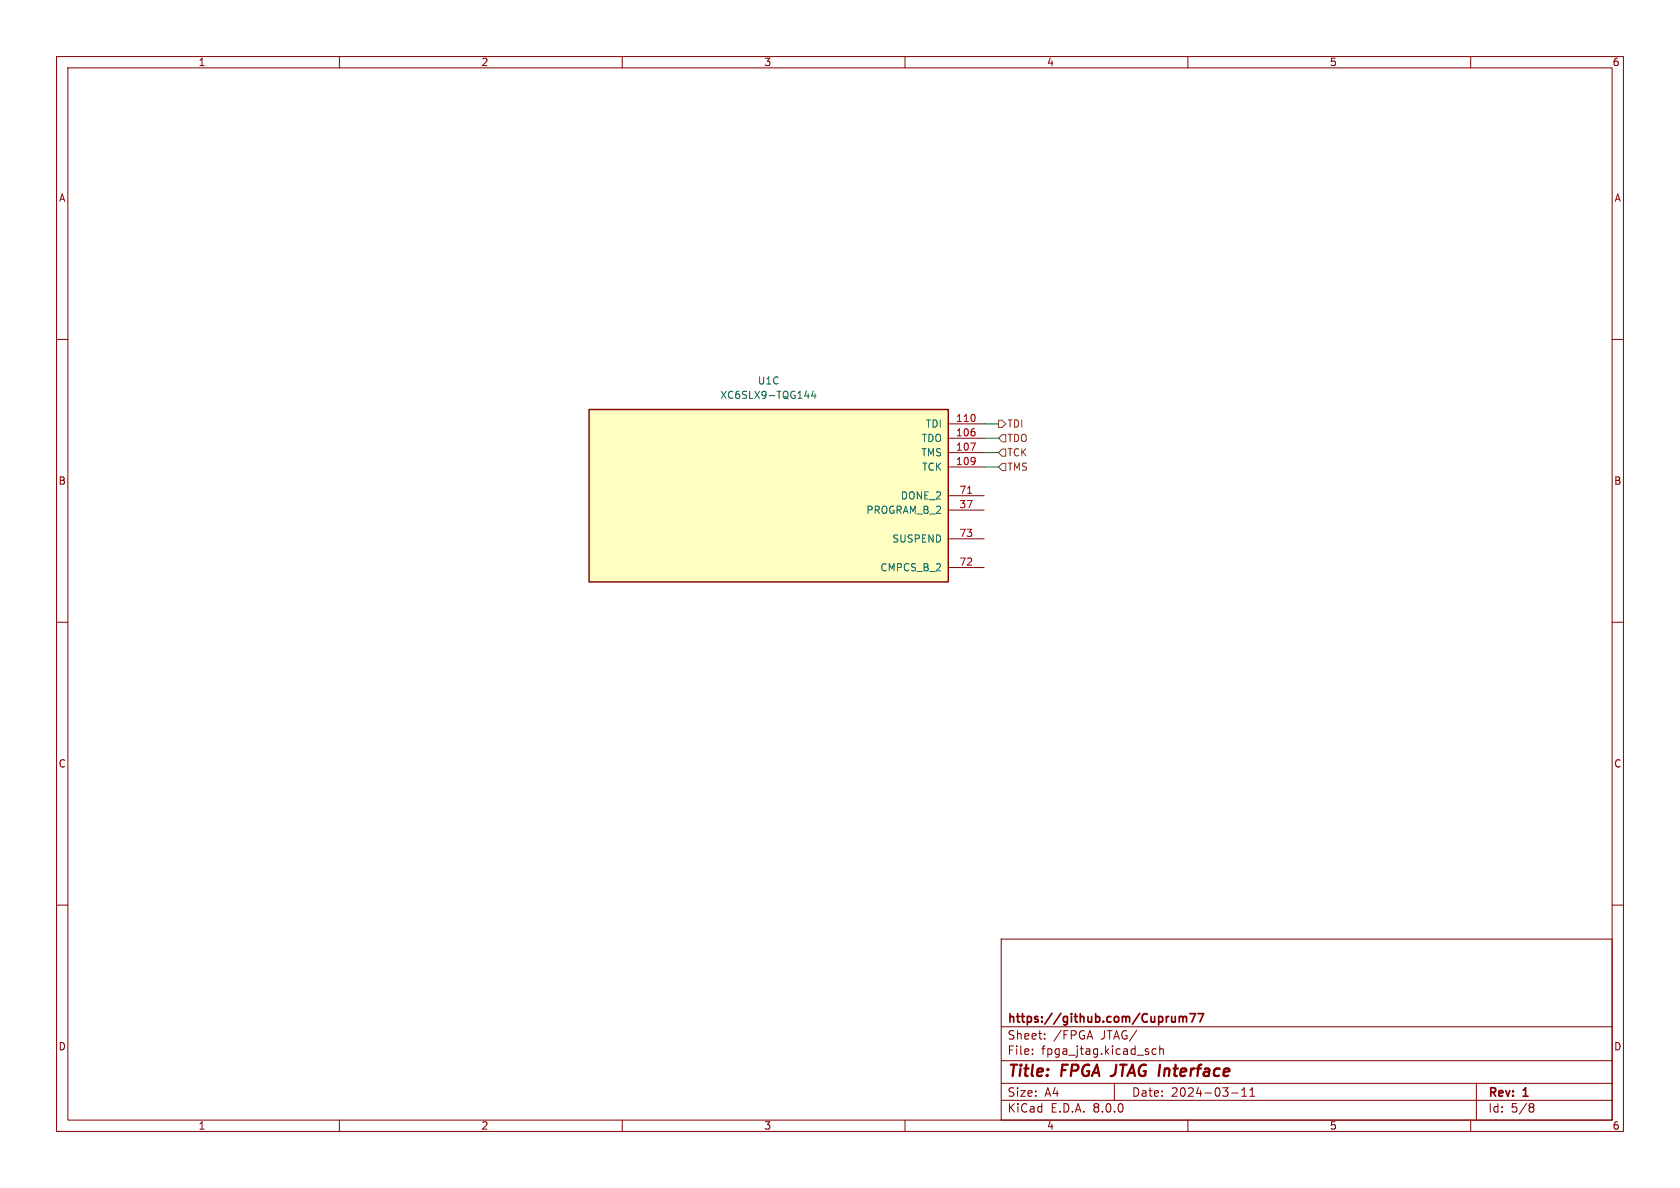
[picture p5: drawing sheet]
<svg xmlns="http://www.w3.org/2000/svg" width="297mm" height="210mm" viewBox="0 0 297 210" stroke-linecap="round" stroke-linejoin="round" font-family="sans-serif">
<g fill="none" stroke="#840000" stroke-width=".18">
<path d="M10 10h277v190h-277zM12 12h273v186h-273zM60 10v2M110 10v2M160 10v2M210 10v2M260 10v2M10 60h2M285 60h2M10 110h2M285 110h2M10 160h2"/>
<path d="M285 160h2M177 166h108v32h-108zM60 198v2M110 198v2M160 198v2M177 194.5h108M177 191.5h108M177 187.5h108M177 181.5h108M182.5 186.3v.1M182.5 185.5v.1M184.7 183.6v.1"/>
<path d="M184.7 182.8v.1M197 191.5v3M204.4 185.5l-.4-.1-.3 .3v.4l.1 .2h.6M205 185.5l.2-.1 .4 .1 .1 .9M205 184.9v1.5M210 198v2M217.7 193.2h1.2M219.5 193.8h.9M219.5 192.7l.5-.4v1.5M221 193.8h.8M221 192.7l.4-.4v1.5M260 198v2"/>
<path d="M261 191.5v6.5M270.6 195.1h.3l.3 .3-.3 .3M270.6 195.7h.3M270.9 195.7l.2 .2 .1 .4-.3 .3h-.3"/>
</g>
<path d="M196.8 190.1l-.5 .1" fill="none" stroke="#840000" stroke-width=".4"/>
<path d="M208.5 179.7v1M208.5 179.8l.4-.1 .2 .2M209.1 179.9l.2-.2 .4 .1 .1 .9M209.1 179.9v.8M210.3 179.2h1l-.6 1.5M211.8 179.2h1l-.7 1.5" fill="none" stroke="#840000" stroke-width=".3"/>
<path d="M104.1 72.4h63.5v30.5h-63.5z" fill="#ffffc2"/>
<path d="M104.1 72.4h63.5v30.5h-63.5z" fill="none" stroke="#840000" stroke-width=".25"/>
<path d="M167.6 77.5h6.4M167.6 74.9h6.4M167.6 80h6.4M167.6 82.6h6.4M167.6 90.2h6.4M167.6 87.6h6.4M167.6 95.3h6.4M167.6 100.3h6.4" fill="none" stroke="#840000" stroke-width=".18"/>
<path d="M171.6 78.3h.8l-.5 1.3M171.1 87.2h.7" fill="none" stroke="#a90000" stroke-width=".18"/>
<path d="M142.3 70h.8M143.8 69.1l-.3 .9h.8M144.1 69.6v.8" fill="none" stroke="#006464" stroke-width=".18"/>
<path d="M176.5 74.3h.7l.6 .6-.6 .7h-.7zM177.2 76.8h.6v1.3h-.6l-.7-.6zM177.2 79.4h.6v1.2h-.6l-.7-.6zM177.2 81.9h.6v1.3h-.6l-.7-.6z" fill="none" stroke="#725600" stroke-width=".18"/>
<path d="M174 77.5h2.5M174 74.9h2.5M174 82.6h2.5M174 80h2.5" fill="none" stroke="#009600" stroke-width=".18"/>
<g font-size="2.8" fill="#840000">
<text x="178" y="190.9">Title:</text>
<text x="187.7" y="190.9">FPGA</text>
<text x="197.4" y="190.9">JTAG Interface</text>
</g>
<g font-size="2.1" fill="#840000">
<text x="178" y="184">Sheet:</text>
<text x="178" y="181.2">https://github.com/Cuprum77</text>
<text x="186.2" y="184">/FPGA</text>
<text x="194.7" y="184">JTAG/</text>
<text x="178" y="186.7">File:</text>
<text x="184.1" y="186.7">fpga_jtag.kicad_sch</text>
<text x="178" y="196.9">KiCad</text>
<text x="178" y="194.1">Size:</text>
<text x="184.7" y="194.1">A4</text>
<text x="185.7" y="196.9">E.D.A.</text>
<text x="193.3" y="196.9">8.0.0</text>
<text x="200" y="194.1">Date:</text>
<text x="207" y="194.1">2024-03-11</text>
<text x="263" y="194.3">Rev:</text>
<text x="263" y="196.9">Id:</text>
<text x="267.1" y="196.9">5/8</text>
<text x="269.4" y="194.3">1</text>
</g>
<g font-size="1.8" fill="#840000">
<text x="35" y="11.9">1</text>
<text x="85" y="11.9">2</text>
<text x="135" y="11.9">3</text>
<text x="185" y="11.9">4</text>
<text x="235" y="11.9">5</text>
<text x="285" y="11.9">6</text>
<text x="10.3" y="35.9">A</text>
<text x="285.3" y="35.9">A</text>
<text x="10.3" y="85.9">B</text>
<text x="285.3" y="85.9">B</text>
<text x="10.3" y="135.9">C</text>
<text x="285.3" y="135.9">C</text>
<text x="10.3" y="185.9">D</text>
<text x="285.3" y="185.9">D</text>
<text x="35" y="199.9">1</text>
<text x="85" y="199.9">2</text>
<text x="135" y="199.9">3</text>
<text x="185" y="199.9">4</text>
<text x="235" y="199.9">5</text>
<text x="285" y="199.9">6</text>
</g>
<g font-size="1.8" fill="#006464">
<text x="127.2" y="70.7">XC6SLX9-TQG144</text>
<text x="133.9" y="68.2">U1C</text>
<text x="163.6" y="75.8">TDI</text>
<text x="162.8" y="80.9">TMS</text>
<text x="162.9" y="78.3">TDO</text>
<text x="162.9" y="83.4">TCK</text>
<text x="159.2" y="88.5">DONE_2</text>
<text x="153.1" y="91">PROGRAM_B_2</text>
<text x="155.5" y="101.2">CMPCS_B_2</text>
<text x="157.7" y="96.1">SUSPEND</text>
</g>
<g font-size="1.8" fill="#a90000">
<text x="168.9" y="77.2">106</text>
<text x="168.9" y="74.7">110</text>
<text x="168.9" y="79.8">107</text>
<text x="168.9" y="82.3">109</text>
<text x="169.5" y="89.9">37</text>
<text x="169.5" y="87.4">71</text>
<text x="169.5" y="95">73</text>
<text x="169.5" y="100.1">72</text>
</g>
<g font-size="1.8" fill="#725600">
<text x="178" y="75.8">TDI</text>
<text x="178" y="78.3">TDO</text>
<text x="178" y="80.9">TCK</text>
<text x="178" y="83.4">TMS</text>
</g>
</svg>
